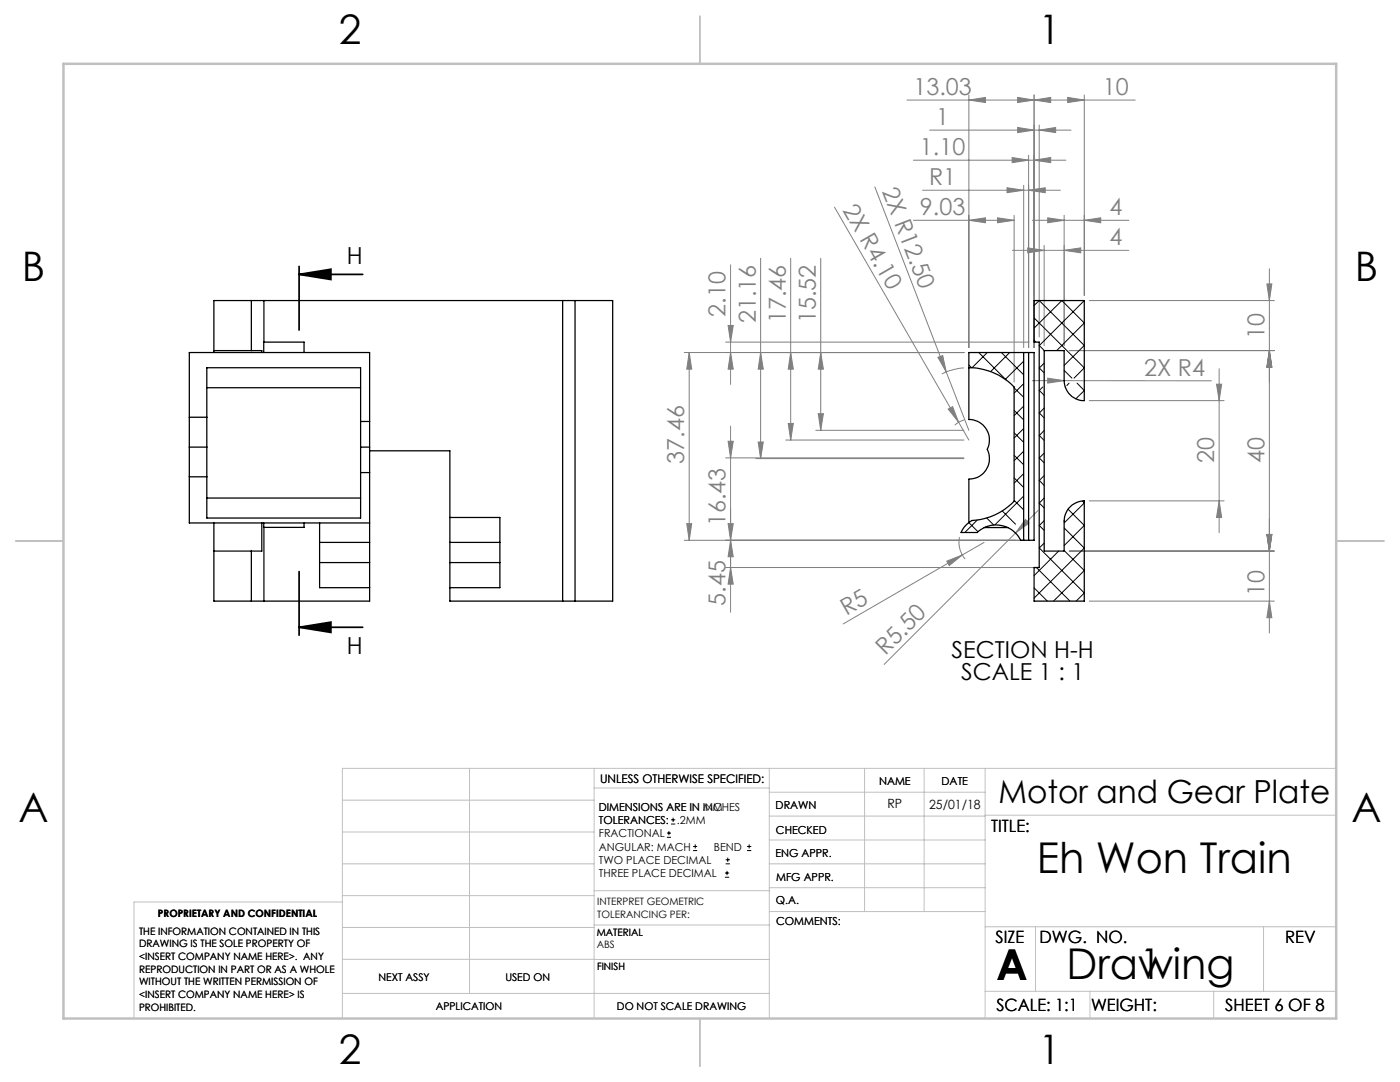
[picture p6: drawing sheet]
<svg xmlns="http://www.w3.org/2000/svg" width="279mm" height="216mm" viewBox="0 0 279 216" stroke-linecap="round" stroke-linejoin="round" font-family="sans-serif">
<g fill="none" stroke="#000" stroke-width=".2">
<path d="M133.1 167.1h.8M133.1 166.2h.8M133.5 165.8v.9M133.9 164.4h.9M133.9 163.6h.9M134.3 163.2v.8M138.3 169.7h.8M138.3 168.9h.8M138.7 168.5v.8M144.7 175h.8M144.7 174.2h.8M144.8 172.4h.9"/>
<path d="M144.8 171.6h.9M145.1 173.8v.8M145.2 171.1v.9M149.1 169.7h.8M149.1 168.9h.8M149.5 168.5v.8"/>
</g>
<path d="M59.7 54.8l6.3-1.1v2.1zM59.7 54.8h12.7M59.7 53.2v12.7M59.7 114.1v12.7M59.7 125.2l6.3-1.1v2.1zM59.7 125.2h12.7" fill="none" stroke="#000" stroke-width=".35"/>
<g fill="none" stroke="#808080" stroke-width=".2">
<path d="M181 20h45.6M193.4 20l3.3-.6v1.1zM193.4 18.9v50.5M203.1 19.4l3.3 .6-3.3 .5zM206.4 20l3.3-.6v1.1zM206.4 18.9v50.5M213.1 19.4l3.3 .6-3.3 .5zM216.4 18.9v40M174.6 37.3l14.2 36.9M182.3 32h30.4M184.1 38h27.5M185.5 26h28.2"/>
<path d="M201 37.5l3.3 .5-3.3 .5zM202 31.4l3.3 .6-3.3 .5zM203.1 25.4l3.3 .6-3.3 .5zM204.3 37v32.4M205.3 38l3.3-.5v1zM205.3 31v38.4M206.4 32l3.3-.6v1.1zM207.4 26l3.3-.6v1.1zM207.4 24.9v42.3M145.8 52.8v23.9M151.8 51.5v40M157.8 51.5v36.3"/>
<path d="M163.8 51.5v34.4M166.5 41.3l26.9 46.5M182.3 44h20.1M193.4 44l3.3-.5v1zM199.1 43.5l3.3 .5-3.3 .5zM202 50h23.3M202.4 43v33.2M205.1 49.5l3.3 .5-3.3 .4zM206 44h19.3M208.4 49v20M209.1 43.5l3.3 .5-3.3 .5zM212.4 50l3.3-.5v.9z"/>
<path d="M212.4 43v26M216.4 44l3.3-.5v1zM217.4 60h36.9M252.8 56.7h1l-.5 3.3zM253.3 53.6v72.7M136.6 70.3h55.8M137.5 70.3l.5 3.4h-.9zM137.5 70.3v37.5M144.8 68.3h60.6M145.3 64.9h1l-.5 3.4zM145.8 70.3l.5 3.4h-1zM151.8 70.3l.5 3.4h-1z"/>
<path d="M157.8 70.3l.5 3.4h-1zM163.8 70.3l.5 3.4h-1zM187.2 71.3l.9-.4 .7 3.3zM188.8 74.2l4.6 11.7M192.4 73.4a11.8 11.8 0 0 0-4.4 1.2M206 76h6.4M209.1 75.5l3.3 .5-3.3 .4zM212.4 76h29.4M213.4 70h40.9M217.4 79.9h26.9M242.8 76.7h1l-.5 3.2zM243.3 73.6v32.7"/>
<path d="M253.3 70l.5 3.3h-1zM144.8 91.4h47.6M145.3 88.1h1l-.5 3.3zM145.8 85v37.2M150.8 91.5h41.6M151.3 88.2h1l-.5 3.3zM156.8 87.8h35.6M157.3 84.5h1l-.5 3.3zM162.8 85.9h29.6M163.3 82.5h1l-.5 3.4zM189.2 81.6l.9-.5 1.2 3.1zM192.4 83.8a3.8 3.8 0 0 0-1.9 1"/>
<path d="M217.4 99.9h26.9M243.3 99.9l.5 3.4h-1zM137.1 104.5h.9l-.5 3.3zM144.8 113.2h61.6M145.3 104.5h1l-.5 3.3zM145.8 107.8l.5 3.3h-1zM145.8 113.2l.5 3.4h-1zM188.9 112l3.2-1.3-2.7 2.2zM191.5 107.2a5.2 5.2 0 0 0 1.1 4.3M192.1 110.7l-23.8 13.8M196.4 108.2l-4.3 2.5M204.3 107.8h-67.7"/>
<path d="M204.6 103.6l.8 .8-2.7 2zM207.2 101.9l-30.7 30.7M213.4 110h40.9M217.4 119.9h36.9M252.8 106.6h1l-.5 3.4zM253.3 119.9l.5 3.4h-1z"/>
</g>
<g fill="none" stroke="#c0c0c0" stroke-width=".2">
<path d="M68.3 159.7h50.3M93.7 153.3v44.9M118.6 153.3v49.9M118.6 157.2h34.9M153.5 153.3v49.9M153.5 158.1h43.1M172.5 153.3v28.6M184.4 153.3v28.6M196.6 153.3v49.9M266.7 153.3h-198.4v49.9M68.3 178.7h50.3M68.3 172.4h50.3"/>
<path d="M68.3 166h50.3M68.3 180h-41.6v23.2M118.6 177.7h35M153.5 167.6h43.1M153.5 162.8h43.1M153.5 172.4h43.1M153.5 177.1h43.1M196.6 162.7h70.1M68.3 198.2h85.2M68.3 191.4l85.2 .1M68.3 185.1h50.3M118.6 184.6h35"/>
<path d="M153.6 181.9h43M196.6 197.8h70.1M196.6 184.9h70.1M206.7 184.9v12.9M217.5 197.8v5.4M242.2 197.8v5.4M252.2 184.9v12.9"/>
</g>
<path d="M139.7 3.2v9.5M3.1 107.9h9.6M266.7 107.9h9.5M139.7 203.2v9.6" fill="none" stroke="#c0c0c0" stroke-width=".25"/>
<path d="M12.7 12.7h254v190.5h-254z" fill="none" stroke="#c0c0c0" stroke-width=".5"/>
<path d="M59.7 54.8l6.3-1.1v2.1zM59.7 125.2l6.3-1.1v2.1z" fill="#000"/>
<g fill="#808080">
<path d="M187.2 71.3l.9-.4 .7 3.3z"/>
<path d="M189.2 81.6l.9-.5 1.2 3.1z"/>
<path d="M188.9 112l3.2-1.3-2.7 2.2z"/>
<path d="M204.6 103.6l.8 .8-2.7 2z"/>
<path d="M209.1 75.5l3.3 .5-3.3 .4z"/>
<path d="M199.1 43.5l3.3 .5-3.3 .5zM193.4 44l3.3-.5v1zM205.3 38l3.3-.5v1zM201 37.5l3.3 .5-3.3 .5zM206.4 32l3.3-.6v1.1zM202 31.4l3.3 .6-3.3 .5zM203.1 19.4l3.3 .6-3.3 .5zM193.4 20l3.3-.6v1.1z"/>
<path d="M209.1 43.5l3.3 .5-3.3 .5zM216.4 44l3.3-.5v1zM206.4 20l3.3-.6v1.1zM213.1 19.4l3.3 .6-3.3 .5z"/>
<path d="M157.3 84.5h1l-.5 3.3zM157.8 70.3l.5 3.4h-1zM151.3 88.2h1l-.5 3.3zM151.8 70.3l.5 3.4h-1zM163.3 82.5h1l-.5 3.4zM163.8 70.3l.5 3.4h-1z"/>
<path d="M145.3 64.9h1l-.5 3.4zM145.8 70.3l.5 3.4h-1zM137.5 70.3l.5 3.4h-.9zM137.1 104.5h.9l-.5 3.3z"/>
<path d="M253.3 70l.5 3.3h-1zM252.8 106.6h1l-.5 3.4zM252.8 56.7h1l-.5 3.3zM253.3 70l.5 3.3h-1zM252.8 106.6h1l-.5 3.4zM253.3 119.9l.5 3.4h-1zM242.8 76.7h1l-.5 3.2zM243.3 99.9l.5 3.4h-1zM145.3 88.1h1l-.5 3.3zM145.8 107.8l.5 3.3h-1zM145.3 104.5h1l-.5 3.3zM145.8 113.2l.5 3.4h-1z"/>
<path d="M203.1 25.4l3.3 .6-3.3 .5zM207.4 26l3.3-.6v1.1zM205.1 49.5l3.3 .5-3.3 .4zM212.4 50l3.3-.5v.9z"/>
</g>
<g fill="none" stroke="#000" stroke-width=".25">
<path d="M50.2 60h2.5M50.2 60h-7.5v10.3M50.2 60v10M52.7 60v8.3M52.7 60h59.6M112.3 60h2.5M112.3 60v59.9M114.8 60h7.5v59.9h-7.5M114.8 60v59.9M206.4 60h10v19.9a4 4 0 0 1-4-3.9v-6h-4v40h4v-6a4.1 4.1 0 0 1 4-4.1v20h-10v-6.7h1v-44.9h-1zM41.3 77.4h30.7M42.7 70h7.5"/>
<path d="M50.2 70h2v.3M52.7 68.3l-.1 2M52.7 68.3h8v2M193.4 73.4a12.4 12.4 0 0 1 9 3.8v22.8a12.5 12.5 0 0 1-8.4 3.9 5 5 0 0 0-2.2 2.4h3.2a5.5 5.5 0 0 1 8.7 1.5h.6M204.3 70.3h1M204.3 70.3h-10.9v13.4a4.1 4.1 0 0 1 3.6 5.9 4.1 4.1 0 0 1-3.6 6v8.7M204.3 70.3v37.5M205.3 70.3h1.1v37.5h-1.1M205.3 70.3v37.5M37.8 89.2v5.9M37.8 83.3v5.9M37.8 83.3v-13h36v13.8"/>
<path d="M37.8 95.1v9.3h36M37.8 95.1h3.5M37.8 89.2h3.5M37.8 83.3h3.5M41.3 89.2v5.9M41.3 83.3v5.9M41.3 83.3v-9.9h30.7v10.7M41.3 99.4h30.7M72 89.2v5.1M72 84.1v5.1M72 89.2h1.8M72 94.3h1.8"/>
<path d="M72 84.1h1.8M72 94.3v9.1h-30.7v-8.3M73.8 89.2v5.1M73.8 84.1v5.1M73.8 90h16v13.3M73.8 94.3v10.1M42.7 104.4v15.5h7.5M42.7 110h7.5M50.2 119.9h2.5M50.2 110v9.9M52.2 104.4v5.6h-2M52.6 104.4l.1 .8"/>
<path d="M52.7 105.2v14.7M60.7 104.4v.8h-8M63.8 112.3v5h10M63.8 104.4v3.8M63.8 112.3h10M63.8 108.2h10M63.8 108.2v4.1M73.8 112.3v5M73.8 104.4v3.8M73.8 108.2v4.1M73.8 117.3v2.6h-21.1M89.8 112.3v5"/>
<path d="M89.8 103.3v4.9M89.8 103.3h10v4.9M89.8 112.3h10M89.8 108.2h10M89.8 108.2v4.1M89.8 117.3v2.6h22.5M99.8 112.3v5h-10M99.8 108.2v4.1M112.3 119.9h2.5M196.4 105.3h4.7M204.3 107.8h1"/>
</g>
<g fill="none" stroke="#000" stroke-width=".2">
<path d="M216.4 60l-9 9 1 1M193.4 72.8l.5 .6M195.3 70.3l5.6 5.6M197 70.3l-3 3.1M199.8 70.3l4.5 4.5M201.5 70.3l-3.8 3.9M202.4 77.4l1.9 1.9M204.3 72.1l-3.7 3.6M204.3 76.6l-1.9 1.9M206.4 65.5l5.5-5.5 4.5 4.5-5.5 5.5M206.4 63.4l10 10-2.1 2.1M206.4 61l1-1 9 8.9-4 4"/>
<path d="M206.4 67.9l.3 .4M207.4 77.9l1 1M207.4 73.4l1 1M208.1 77.2l-.7 .7M208.4 72.5l-1 .9M212.4 73.9l1.5 1.6M212.6 77.2h.1M213.4 76.4l-.5 .5M214.9 76.4l1.5 1.5-1.7 1.7M202.4 99.8l1.9 1.9M202.4 95.4l1.9 1.9M202.4 90.8l1.9 1.9"/>
<path d="M202.4 86.4l1.9 1.9M202.4 81.9l1.9 1.9M204.3 81l-1.9 1.9M204.3 85.5l-1.9 1.9M204.3 90l-1.9 1.9M204.3 94.5l-1.9 1.9M204.3 99l-5.8 5.7M207.4 95.8l1 1.1M207.4 91.4l1 1M207.4 82.4l1 1M208.4 90.4l-1 1M208.4 94.9l-1 1"/>
<path d="M208.4 99.4l-1 1 1 1M208.4 85.9l-1 1 1 1M208.4 81.4l-1 1M216 100l.4 .4-4 4M193.4 104.3l1.8 1.8M195.1 103.8l-2.6 2.5M196.9 103.4l1.4 1.4M200 102l2.7 2.6M206.4 117.3l2.6 2.6M206.8 113.2l6.7 6.7M207.4 104.8l1 1M207.4 109.3l9 9-1.6 1.6"/>
<path d="M208.4 103.9l-1 1M208.4 108.4l-1 1M211.3 110l-4.9 4.9M212.4 105.3l4 4.1-10 9.9M212.4 109.9l4 3.9-6.1 6.1M213.1 101.6l3.3 3.2-4 4.1"/>
</g>
<g font-size="8.5">
<text x="206.9" y="174.2">Eh Won Train</text>
<text x="198.9" y="195.5">A</text>
<text x="212.9" y="195.4">Drawing</text>
<text x="227.5" y="195.4">1</text>
</g>
<g font-size="8.1">
<text x="67.6" y="8.9">2</text>
<text x="207.3" y="8.9">1</text>
<text x="4.4" y="56.2">B</text>
<text x="270.4" y="56.2">B</text>
<text x="3.7" y="164.1">A</text>
<text x="269.7" y="164.1">A</text>
<text x="67.6" y="212.4">2</text>
<text x="207.3" y="212.4">1</text>
</g>
<text font-size="6.3" x="199.3" y="160.2">Motor and Gear Plate</text>
<g font-size="4.7" fill="#808080">
<text x="182.3" y="18.9">13.03</text>
<text x="220.1" y="18.9">10</text>
<text x="186.8" y="24.9">1</text>
<text x="183.6" y="30.9">1.10</text>
<text x="168.1" y="42" transform="rotate(60 168.1 42)">2X R4.10</text>
<text x="176" y="38.1" transform="rotate(69 176 38.1)">2X R12.50</text>
<text x="185.4" y="36.9">R1</text>
<text x="183.6" y="42.9">9.03</text>
<text x="221.4" y="42.9">4</text>
<text x="221.4" y="48.9">4</text>
<text x="144.8" y="63.2" transform="rotate(-90 144.8 63.2)">2.10</text>
<text x="150.8" y="64.5" transform="rotate(-90 150.8 64.5)">21.16</text>
<text x="156.8" y="64.5" transform="rotate(-90 156.8 64.5)">17.46</text>
<text x="162.8" y="64.5" transform="rotate(-90 162.8 64.5)">15.52</text>
<text x="252.3" y="67.6" transform="rotate(-90 252.3 67.6)">10</text>
<text x="228.3" y="75">2X R4</text>
<text x="136.5" y="92.5" transform="rotate(-90 136.5 92.5)">37.46</text>
<text x="242.3" y="92.4" transform="rotate(-90 242.3 92.4)">20</text>
<text x="252.3" y="92.4" transform="rotate(-90 252.3 92.4)">40</text>
<text x="144.8" y="105" transform="rotate(-90 144.8 105)">16.43</text>
<text x="252.3" y="118.9" transform="rotate(-90 252.3 118.9)">10</text>
<text x="144.8" y="120.9" transform="rotate(-90 144.8 120.9)">5.45</text>
<text x="168.9" y="123" transform="rotate(-30 168.9 123)">R5</text>
<text x="176.7" y="130.9" transform="rotate(-45 176.7 130.9)">R5.50</text>
</g>
<g font-size="4.7">
<text x="69.2" y="52.7">H</text>
<text x="69.2" y="130.5">H</text>
<text x="189.9" y="131.2">SECTION H-H</text>
<text x="191.8" y="135.7">SCALE 1 : 1</text>
</g>
<g font-size="3.4">
<text x="197.8" y="166">TITLE:</text>
<text x="198.7" y="188.1">SIZE</text>
<text x="207.5" y="188.1">DWG. NO.</text>
<text x="256.5" y="188.2">REV</text>
<text x="198.8" y="201.7">SCALE: 1:1</text>
<text x="217.7" y="201.8">WEIGHT:</text>
<text x="244.5" y="201.7">SHEET 6 OF 8</text>
</g>
<g font-size="2.5">
<text x="177.1" y="161.3">RP</text>
<text x="185.4" y="161.4">25/01/18</text>
</g>
<text font-size="2.4" x="119.8" y="156.2">UNLESS OTHERWISE SPECIFIED:</text>
<g font-size="2.2">
<text x="119.5" y="161.8">DIMENSIONS ARE IN MM</text>
<text x="119.5" y="161.8">DIMENSIONS ARE IN INCHES</text>
<text x="154.8" y="161.4">DRAWN</text>
<text x="175.4" y="156.6">NAME</text>
<text x="187.9" y="156.7">DATE</text>
<text x="119.5" y="164.4">TOLERANCES:</text>
<text x="119.5" y="167.1">FRACTIONAL</text>
<text x="135.1" y="164.4">.2MM</text>
<text x="154.9" y="166.3">CHECKED</text>
<text x="119.5" y="169.7">ANGULAR: MACH</text>
<text x="119.5" y="172.4">TWO PLACE DECIMAL</text>
<text x="142.5" y="169.7">BEND</text>
<text x="154.8" y="171">ENG APPR.</text>
<text x="119.5" y="175">THREE PLACE DECIMAL</text>
<text x="154.9" y="175.7">MFG APPR.</text>
<text x="154.9" y="180.4">Q.A.</text>
<text x="154.9" y="184.6">COMMENTS:</text>
</g>
<g font-size="2.1">
<text x="75.5" y="195.7">NEXT ASSY</text>
<text x="100.9" y="195.7">USED ON</text>
<text x="86.9" y="201.5">APPLICATION</text>
<text x="123.1" y="201.6">DO NOT SCALE DRAWING</text>
</g>
<g font-size="2">
<text x="31.5" y="182.9">PROPRIETARY AND CONFIDENTIAL</text>
<text x="119.2" y="180.6">INTERPRET GEOMETRIC</text>
<text x="119.2" y="183.1">TOLERANCING PER:</text>
<text x="27.8" y="186.5">THE INFORMATION CONTAINED IN THIS</text>
<text x="27.8" y="189">DRAWING IS THE SOLE PROPERTY OF</text>
<text x="27.8" y="191.6">&lt;INSERT COMPANY NAME HERE&gt;. ANY</text>
<text x="119.1" y="186.7">MATERIAL</text>
<text x="119.1" y="189.2">ABS</text>
<text x="27.8" y="194.1">REPRODUCTION IN PART OR AS A WHOLE</text>
<text x="27.8" y="196.6">WITHOUT THE WRITTEN PERMISSION OF</text>
<text x="119.1" y="193.5">FINISH</text>
<text x="27.8" y="199.1">&lt;INSERT COMPANY NAME HERE&gt; IS</text>
<text x="27.8" y="201.7">PROHIBITED.</text>
</g>
</svg>
